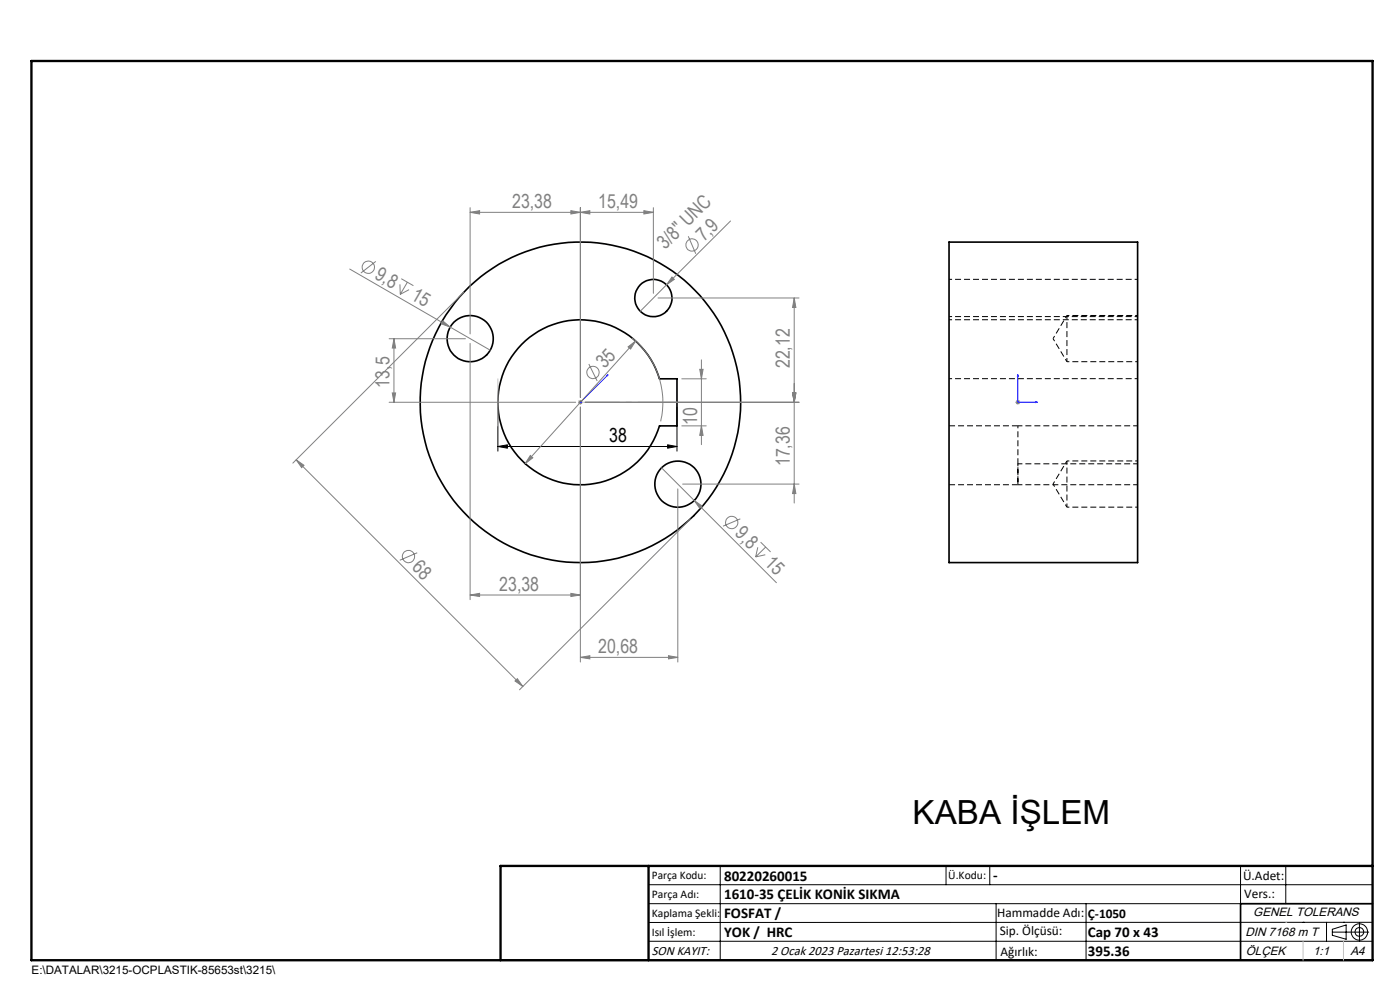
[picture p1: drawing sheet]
<svg xmlns="http://www.w3.org/2000/svg" width="297mm" height="210mm" viewBox="0 0 297 210" stroke-linecap="round" stroke-linejoin="round" font-family="sans-serif">
<g fill="none" stroke="#000" stroke-width=".35">
<path d="M201.3 51.4h40v67.9h-40zM110.7 73.1a17.5 17.5 0 0 1 29.2 7.3h3.7v9.9h-3.7a17.5 17.5 0 0 1-25.7 10.1 17.5 17.5 0 0 1-3.5-27.3zM291.2 191.7h-28v12M106.2 203.7h185"/>
<circle cx="99.8" cy="71.8" r="4.9"/>
<circle cx="138.6" cy="63.2" r="3.9"/>
<circle cx="123.1" cy="85.3" r="34"/>
<circle cx="143.8" cy="102.7" r="4.9"/>
</g>
<path d="M226.3 66.9v9.8M226.3 97.8v9.8" fill="none" stroke="#000" stroke-width=".21" stroke-dasharray="1.3 .6" stroke-dashoffset=".5" stroke-linecap="butt"/>
<path d="M241.3 59.3h-40M201.3 67.2h40M223.4 71.8l2.9 4.9M226.3 66.9l-2.9 4.9M241.3 67.8h-40M226.3 97.8l-2.9 4.9M241.3 80.3h-40M223.4 102.7l2.9 4.9" fill="none" stroke="#000" stroke-width=".21" stroke-dasharray="1.3 .6" stroke-dashoffset=".6" stroke-linecap="butt"/>
<path d="M201.3 90.3h14.6M201.3 102.8h14.6" fill="none" stroke="#000" stroke-width=".21" stroke-dasharray="1.3 .6" stroke-linecap="butt"/>
<path d="M215.9 98.4v4.4v-12.5" fill="none" stroke="#000" stroke-width=".21" stroke-dasharray="1.3 .6" stroke-dashoffset=".7" stroke-linecap="butt"/>
<path d="M241.3 98.4h-25.4M241.3 90.3h-25.4M215.9 102.8h25.4" fill="none" stroke="#000" stroke-width=".21" stroke-dasharray="1.3 .6" stroke-dashoffset=".3" stroke-linecap="butt"/>
<path d="M226.3 76.7h15M241.3 66.9h-15M241.3 97.8h-15M226.3 107.6h15" fill="none" stroke="#000" stroke-width=".21" stroke-dasharray="1.3 .6" stroke-dashoffset=".8" stroke-linecap="butt"/>
<g fill="none" stroke="#808080" stroke-width=".21">
<path d="M74.2 57.1l29.8 17.2M79.7 55.4l-3.1 2.5M85.1 59.1l2.6 1.5M86.4 59.9l-1.5 2.5M99.7 45l2-.3v.7zM99.7 44.1v26.7M99.7 45h38.9M121.1 44.7l2 .3-2 .4zM123.1 45l2-.3v.7zM123.1 44.1v40.2M136.6 44.7l2 .3-2 .4zM138.6 44.1v18.1"/>
<path d="M142.6 58.8l.5 .5-1.7 1.1zM146 50.1l1.6 3.7M155 46.9l-13.6 13.5M82.6 71.9h16.1M83.6 71.9l.3 1.9h-.7zM83.6 71.9v13.4M84.8 60.3l.1 2.1M86.8 61.4l-1.9 1M93.9 68.1l1.6 1.3-1.9-.7zM98.4 62l-36.3 36.2M99.7 72.8v54.4M124.9 77.2l1.8 3.6"/>
<path d="M133.2 73.6l1.6-1.3-1 1.7zM134.1 71.7a17.6 17.6 0 0 1 6.1 17.7M134.8 72.3l-23.4 26M139.6 63.2h29.9M141.4 60.4l-5.6 5.6M148.4 78.3h.8l-.4 2.1zM148.8 76.3v18M168.5 63.2v43.5M168.5 63.2l.3 2h-.7zM62.8 97.5l48.1 48.1M62.8 97.5l1.7 1.2-.5 .5zM82.6 85.3h39.5"/>
<path d="M83.2 83.4h.7l-.3 1.9zM112.5 96.6l.5 .5-1.6 1.2zM122.6 85.3h1M122.8 85l.7 .7M123.1 84.8v1M123.1 86.4v54M123.5 85l-.7 .7M124.1 85.3h45.4M140.3 99.2l24.4 24.4M144.6 90.3h5.2M144.6 80.4h5.2M148.8 90.3l.4 2h-.8z"/>
<path d="M168.1 83.4h.7l-.3 1.9zM215.4 85.3h1M215.6 85l.7 .7M215.9 84.8v1M216.3 85l-.7 .7M88.5 117.3l-3.7 1.5M143.8 103.7v36.7M144.8 102.7h24.7M146.5 110.1l-36.3 36.2M147.3 106.2l1.6 1.1-.5 .5zM157.1 110.1l-3.7 1.5M160.8 116.1l-.5 2"/>
<path d="M161.4 115l2.1 2.1M162.3 117.7l-2 .4M162.4 116.1l-2.1 2M168.5 102.7l.3 2h-.7zM99.7 126.2l2-.3v.6zM99.7 126.2h23.4M121.1 125.9l2 .3-2 .3zM123.1 139.4l2-.3v.7zM123.1 139.4h20.7M141.8 139.1l2 .3-2 .4zM109.7 144l1.2 1.6-1.6-1.1z"/>
<circle cx="78.1" cy="56.7" r="1.31"/>
<circle cx="146.8" cy="52" r="1.3"/>
<circle cx="125.8" cy="79" r="1.31"/>
<circle cx="86.7" cy="118.1" r="1.31"/>
<circle cx="155.2" cy="110.8" r="1.31"/>
</g>
<g fill="none" stroke="#000" stroke-width=".21">
<path d="M105.6 94.7l2-.3v.7zM105.6 86.4v9.3M105.6 94.7h38M141.6 94.4l2 .3-2 .4zM143.6 86.4v9.3M137.6 187.7h153.6M137.6 191.7h153.6M137.6 199.7h153.6M152.8 183.7v20M200.7 183.7v4M210 183.7v4M211.3 191.7v12"/>
<path d="M230.4 191.7v12M263.2 183.7v20M272.8 183.7v8M276.4 195.6h.1M281.4 195.6v4.1M282.6 197.7h7.8M282.6 197.1l3-.9v3l-3-.8zM285 195.6h.1M288.4 195.8v3.8M291.2 195.6l-153.6 .1"/>
<circle cx="288.4" cy="197.7" r="1.74"/>
<circle cx="288.4" cy="197.7" r=".93"/>
</g>
<path d="M129 79.5l-.3 .3 .3-.3M129 79.5l-5.9 5.8M215.9 79.5v5.8h4.2M215.9 79.5l.1 .3h-.2zM123.1 85.3h.1M219.7 85.3h.4l-.4 .1z" fill="none" stroke="#00f" stroke-width=".21"/>
<path d="M143.6 85.3h-20.5" fill="none" stroke="#c0c0c0" stroke-width=".21" stroke-dasharray="15.2 1.3 1.3 1.3" stroke-dashoffset="6.9" stroke-linecap="butt"/>
<path d="M6.7 12.9h284.5v190.8h-284.5zM137.6 183.7v20M291.2 183.7h-185v20" fill="none" stroke="#000" stroke-width=".5"/>
<path d="M105.6 80.4v9.9M272.8 195.6h.1M276.4 199.7v4M285 199.7v4" fill="none" stroke="#c0c0c0" stroke-width=".21"/>
<path d="M105.6 94.7l2-.3v.7zM141.6 94.4l2 .3-2 .4z" fill="#000"/>
<g fill="#00f">
<path d="M128.7 79.8l.3-.3z"/>
<path d="M219.7 85.3h.4l-.4 .1zM215.9 79.5l.1 .3h-.2z"/>
</g>
<g fill="#808080">
<path d="M93.9 68.1l1.6 1.3-1.9-.7z"/>
<path d="M142.6 58.8l.5 .5-1.7 1.1z"/>
<path d="M147.3 106.2l1.6 1.1-.5 .5z"/>
<path d="M121.1 125.9l2 .3-2 .3zM99.7 126.2l2-.3v.6zM136.6 44.7l2 .3-2 .4zM123.1 45l2-.3v.7zM121.1 44.7l2 .3-2 .4zM99.7 45l2-.3v.7z"/>
<path d="M123.1 139.4l2-.3v.7zM141.8 139.1l2 .3-2 .4z"/>
<path d="M112.5 96.6l-1.1 1.7 1.6-1.2zM133.2 73.6l.6 .4 1-1.7z"/>
<path d="M148.8 90.3l.4 2h-.8zM148.4 78.3h.8l-.4 2.1z"/>
<path d="M83.2 83.4h.7l-.3 1.9zM83.6 71.9l.3 1.9h-.7z"/>
<path d="M168.1 83.4h.7l-.3 1.9zM168.5 102.7l.3 2h-.7zM168.5 63.2l.3 2h-.7zM168.1 83.4h.7l-.3 1.9z"/>
<path d="M62.8 97.5l1.7 1.2-.5 .5zM109.7 144l1.2 1.6-1.6-1.1z"/>
</g>
<text font-size="7.1" x="193.6" y="174.8">KABA İŞLEM</text>
<g font-size="4.1" fill="#808080">
<text x="108.6" y="44.1">23,38</text>
<text x="126.9" y="44.1">15,49</text>
<text x="141.1" y="53" transform="rotate(-45 141.1 53)">3/8&quot; UNC</text>
<text x="149.4" y="51.4" transform="rotate(-45 149.4 51.4)">7,9</text>
<text x="79.3" y="59" transform="rotate(30 79.3 59)">9,8</text>
<text x="87" y="63.4" transform="rotate(30 87 63.4)">15</text>
<text x="82.7" y="82.2" transform="rotate(-90 82.7 82.2)">13,5</text>
<text x="128.3" y="78.3" transform="rotate(-48 128.3 78.3)">35</text>
<text x="167.6" y="78.1" transform="rotate(-90 167.6 78.1)">22,12</text>
<text x="147.9" y="90.1" transform="rotate(-90 147.9 90.1)">10</text>
<text x="167.6" y="98.9" transform="rotate(-90 167.6 98.9)">17,36</text>
<text x="155.8" y="113.3" transform="rotate(45 155.8 113.3)">9,8</text>
<text x="162.1" y="119.6" transform="rotate(45 162.1 119.6)">15</text>
<text x="87.2" y="120.6" transform="rotate(45 87.2 120.6)">68</text>
<text x="105.9" y="125.3">23,38</text>
<text x="126.9" y="138.5">20,68</text>
</g>
<text font-size="4.1" x="129.3" y="93.8">38</text>
<g font-size="3.2">
<text x="153.6" y="186.8">80220260015</text>
<text x="153.6" y="190.8">1610-35 ÇELİK KONİK SIKMA</text>
<text x="210.7" y="186.6">-</text>
<text x="153.6" y="194.8">FOSFAT /</text>
<text x="153.6" y="198.8">YOK / HRC</text>
<text x="230.8" y="198.7">Cap 70 x 43</text>
<text x="230.8" y="202.8">395.36</text>
</g>
<g font-size="2.8">
<text x="263.7" y="186.7">Ü.Adet:</text>
<text x="263.9" y="190.5">Vers.:</text>
<text x="211.5" y="194.5">Hammadde Adı:</text>
<text x="230.8" y="194.7">Ç-1050</text>
<text x="138.3" y="202.6">SON KAYIT:</text>
<text x="163.6" y="202.6">2 Ocak 2023 Pazartesi 12:53:28</text>
<text x="212.1" y="198.4">Sip. Ölçüsü:</text>
<text x="212.2" y="202.7">Ağırlık:</text>
</g>
<g font-size="2.6">
<text x="265.9" y="194.4">GENEL TOLERANS</text>
<text x="264.2" y="198.5">DIN 7168 m T</text>
<text x="264.3" y="202.6">ÖLÇEK</text>
<text x="278.5" y="202.6">1:1</text>
<text x="286.5" y="202.6">A4</text>
</g>
<g font-size="2.5">
<text x="138.3" y="186.4">Parça Kodu:</text>
<text x="138.3" y="190.5">Parça Adı:</text>
<text x="201.2" y="186.5">Ü.Kodu:</text>
<text x="138.3" y="194.5">Kaplama Şekli:</text>
<text x="138.3" y="198.6">Isıl İşlem:</text>
<text x="6.7" y="206.7">E:\DATALAR\3215-OCPLASTIK-85653st\3215\</text>
</g>
</svg>
